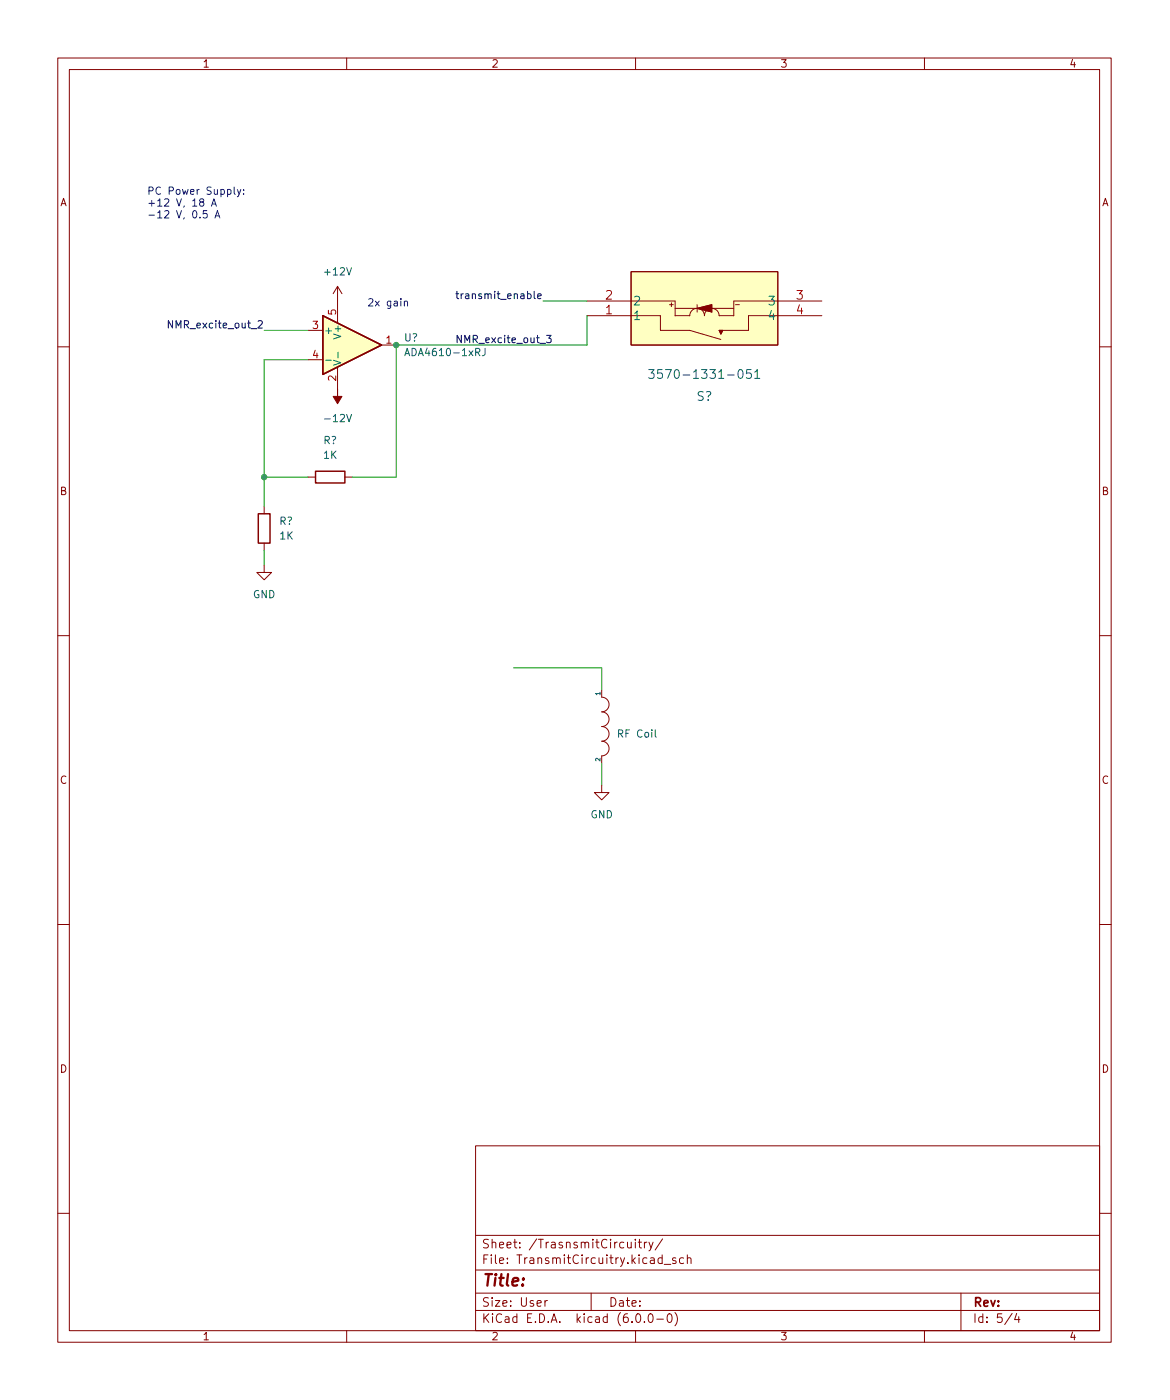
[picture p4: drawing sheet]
<svg xmlns="http://www.w3.org/2000/svg" width="202mm" height="242mm" viewBox="0 0 202 242" stroke-linecap="round" stroke-linejoin="round" font-family="sans-serif">
<g fill="none" stroke="#840000" stroke-width=".17">
<path d="M10 10h182.3v222.4h-182.3zM12 12h178.3v218.4h-178.3zM60 10v2M110 10v2M160 10v2M53.3 57.2h2.6M58.4 49.6l-.7 1.2M58.4 49.6v6.3M58.4 49.6l.8 1.2M66 59.7h2.6M101.6 52.1h15.2v2.6h2.6a1.27 1.27 0 0 1 1.2-1.3 1.27 1.27 0 0 1 1.3 1.3 1.27 1.27 0 0 1 1.3-1.3 1.27 1.27 0 0 1 1.3 1.3h2.5v-2.6h15.2M101.6 54.7h12.7v2.5h5.1l5.4 1.6"/>
<path d="M109.2 47h25.4v12.7h-25.4zM115.9 52.7h.6M116.2 52.4v.7M116.8 53.4h10.2M120.6 53.4l2.6-.7v1.3zM120.6 52.7v1.3M127.3 52.7h.7M142.2 54.7h-12.7v2.5h-5l.3 .6 .3-.6M10 60h2M53.3 62.3h2.6M58.4 63.5v3.9M190.3 60h2"/>
<path d="M45.7 97.8v1.3h1.3l-1.3 1.3-1.3-1.3h1.3M45.7 87.7v1.2M45.7 94v1.3M53.3 82.6h1.3M59.7 82.6h1.3M10 110h2M104.1 119.4v1.3a1.27 1.27 0 0 1 1.3 1.3 1.27 1.27 0 0 1-1.3 1.2 1.27 1.27 0 0 1 1.3 1.3 1.27 1.27 0 0 1-1.3 1.3 1.27 1.27 0 0 1 1.3 1.2 1.27 1.27 0 0 1-1.3 1.3 1.27 1.27 0 0 1 1.3 1.3 1.27 1.27 0 0 1-1.3 1.3v1.2M190.3 110h2M104.1 135.9v1.3h1.3l-1.3 1.3-1.2-1.3h1.2M10 160h2M190.3 160h2M82.3 198.4h108v32h-108z"/>
<path d="M10 210h2M82.3 219.9h108M82.3 213.9h108M108.6 215l.1 1h.3l.2-.1M109.2 215v1M110 214.5v.2M110 215v1M110.5 215h.5M110.7 214.5v1.3l.3 .2M111.5 215v1M112 215l-.3 .1-.2 .2M112.3 215l.4 1"/>
<path d="M113 215l-.5 1.4-.2 .1M114.6 217.8l-.4-.1-.3 .3v.5l.1 .2h.6M114.6 217.2v1.5M114.7 214.5l-1.3 1.9M115 218.9h1.1M117 217.8l-.4-.1-.2 .3 .1 .2 .5 .1v.4h-.6M118.3 217.8l-.4-.1-.3 .3v.5l.1 .2h.6M119 217.9l.2-.2 .3 .1 .1 .9M119 217.2v1.5M190.3 210h2M60 230.4v2M82.3 226.9h108"/>
<path d="M82.3 223.9h108M94.3 225.1v1M94.7 225.1l-.2 .1-.2 .2M102.3 223.9v3M110 230.4v2M110.2 227.5l.2-.1a.81 .81 0 0 1 .6 .7 .81 .81 0 0 1-.3 .8h-.2a.81 .81 0 0 1-.6-.6 .81 .81 0 0 1 .3-.8zM111.5 228.8v.1M112.4 227.5l.1-.1a.81 .81 0 0 1 .6 .7 .81 .81 0 0 1-.3 .8h-.1a.81 .81 0 0 1-.6-.6 .81 .81 0 0 1 .3-.8zM113.7 228.4h1.1M115.7 227.5l.1-.1a.81 .81 0 0 1 .6 .7 .81 .81 0 0 1-.3 .8h-.1a.81 .81 0 0 1-.6-.6 .81 .81 0 0 1 .3-.8zM116.8 227.2a1.72 1.72 0 0 1 0 2.3M160 230.4v2"/>
<path d="M166.3 223.9v6.5M175.2 227.4l-1.3 1.9M176 227.4l-.4 1h.9M176.3 227.9v1"/>
</g>
<g fill="#ffffc2" stroke="#ffffc2" stroke-width=".17">
<path d="M55.9 54.7l10.1 5-10.1 5.1z"/>
<path d="M109.2 47h25.4v12.7h-25.4z"/>
</g>
<path d="M55.9 54.7l10.1 5-10.1 5.1zM44.7 88.9h2v5.1h-2zM54.6 81.6h5.1v2h-5.1z" fill="none" stroke="#840000" stroke-width=".25"/>
<path d="M56.4 62.4h1M57.7 62.4l1.3 .4-1.3 .4M58.5 61v.9M70.1 61.6l.4-1.3 .4 1.3M70.2 61.2h.6M84 60.3v.9a.41 .41 0 0 1-.5 .4M112.3 64h.9l-.5 .6 .4 .1v.7l-.2 .1h-.4l-.2-.1M114.6 64h-.7l-.1 .7 .2-.1h.5l.2 .2-.1 .6-.2 .1h-.4l-.2-.1M130 64h-.8v.7l.2-.1h.5l.1 .2v.6l-.2 .1h-.4l-.2-.1M130.6 64.4l.5-.4v1.5M130.6 65.5h.9M113.4 126.3v1.1l.2 .2" fill="none" stroke="#006464" stroke-width=".17"/>
<g fill="#840000" stroke="#840000" stroke-width=".17">
<path d="M58.4 67.4v1.2h.8l-.8 1.3-.7-1.3h.7z"/>
<path d="M120.6 53.4l2.6-.7v1.3z"/>
<path d="M124.5 57.2h.6l-.3 .6z"/>
</g>
<path d="M29.9 55.5v1.3l-.8-1.3v1.3M78.9 50.9h.5M79.1 50.4v1.1l.3 .2M79.8 50.9v.8M80.2 50.9l-.4 .2M93.1 51.3l.6-.1-.1-.3h-.4l-.1 .1v.6h.5M93.5 59.4h.9M94.6 58.1h.8l-.4 .4 .3 .2v.5l-.2 .1-.5-.1" fill="none" stroke="#0f0f0f" stroke-width=".17"/>
<path d="M35.8 36.5h-.6v.6l.1-.2 .5 .1 .1 .2-.1 .4-.2 .1-.4-.1M36.6 35.7l.4-1.3 .5 1.3M36.7 35.3h.6M37.2 37.7l.4-1.2 .5 1.2M37.3 37.4h.6M40.5 32.4v1.1l.2 .1M41.1 32.8l.3 .8M41.7 32.8l-.4 1.1-.2 .2M42.2 33.5v.1M42.2 32.9v.1M70 52.2l.2-.1 .3 .1v.8M70 52.1v.9" fill="none" stroke="#0000c2" stroke-width=".17"/>
<path d="M45.7 57.2h7.6M94 52.1h7.6M101.6 54.7v5h-33v22.9h-7.6M53.3 62.3h-7.6v25.4M45.7 82.6h7.6M45.7 95.3v2.5M88.9 115.6h15.2v3.8M104.1 132.1v3.8" fill="none" stroke="#009600" stroke-width=".17"/>
<g fill="#009600" stroke="#009600" stroke-width=".17">
<circle cx="68.6" cy="59.7" r=".46"/>
<circle cx="45.7" cy="82.6" r=".46"/>
</g>
<text font-size="2.8" fill="#840000" x="83.3" y="222.7">Title:</text>
<g font-size="2.1" fill="#a90000">
<text x="104.8" y="51.9">2</text>
<text x="137.8" y="51.9">3</text>
<text x="104.8" y="54.4">1</text>
<text x="137.8" y="54.4">4</text>
</g>
<g font-size="2.1" fill="#006464">
<text x="109.5" y="52.9">2</text>
<text x="133.2" y="52.9">3</text>
<text x="109.5" y="55.4">1</text>
<text x="133.2" y="55.4">4</text>
<text x="114.7" y="65.6">3570-1331-051</text>
<text x="120.6" y="69.4">S?</text>
</g>
<g font-size="2.1" fill="#840000">
<text x="83.3" y="218.8">File: TransmitCircuitry.kicad_sch</text>
<text x="83.3" y="216.1">Sheet: /TrasnsmitCircuitry/</text>
<text x="83.3" y="226.2">Size: User</text>
<text x="105.3" y="226.2">Date:</text>
<text x="168.3" y="226.2">Rev:</text>
<text x="83.3" y="229">KiCad E.D.A. kicad (6.0.0-0)</text>
<text x="168.3" y="229">Id: 5/4</text>
</g>
<g font-size="1.8" fill="#840000">
<text x="35" y="11.7">1</text>
<text x="85" y="11.7">2</text>
<text x="135" y="11.7">3</text>
<text x="185" y="11.7">4</text>
<text x="10.3" y="35.7">A</text>
<text x="190.7" y="35.7">A</text>
<text x="10.3" y="85.7">B</text>
<text x="190.7" y="85.7">B</text>
<text x="10.3" y="135.7">C</text>
<text x="190.7" y="135.7">C</text>
<text x="10.3" y="185.7">D</text>
<text x="190.7" y="185.7">D</text>
<text x="35" y="232">1</text>
<text x="85" y="232">2</text>
<text x="135" y="232">3</text>
<text x="185" y="232">4</text>
</g>
<g font-size="1.8" fill="#0000c2">
<text x="25.4" y="33.7">PC Power Supply:</text>
<text x="25.4" y="35.7">+12 V, 18 A</text>
<text x="25.4" y="37.8">-12 V, 0.5 A</text>
<text x="63.5" y="53">2x gain</text>
</g>
<g font-size="1.8" fill="#006464">
<text x="56.3" y="47.7">+12V</text>
<text x="56" y="57.8">+</text>
<text x="59.1" y="58.3" transform="rotate(-90 59.1 58.3)">V+</text>
<text x="70" y="59.1">U?</text>
<text x="70.8" y="61.6">ADA4610-1xRJ</text>
<text x="56" y="76.9">R?</text>
<text x="56.6" y="73.1">-12V</text>
<text x="56" y="79.4">1K</text>
<text x="48.3" y="90.8">R?</text>
<text x="48.4" y="93.4">1K</text>
<text x="43.8" y="103.5">GND</text>
<text x="107.2" y="127.7">RF Coil</text>
<text x="102.2" y="141.6">GND</text>
</g>
<g font-size="1.8" fill="#0f0f0f">
<text x="80.4" y="51.8">transmit_enable</text>
<text x="30" y="56.8">NMR_excite_out_2</text>
<text x="78.7" y="59.4">NMR_excite_out_3</text>
</g>
<g font-size="1.8" fill="#a90000">
<text x="54.1" y="56.9">3</text>
<text x="58.2" y="54.5" transform="rotate(-90 58.2 54.5)">5</text>
<text x="66.8" y="59.5">1</text>
<text x="54.1" y="62">4</text>
<text x="58.2" y="65.9" transform="rotate(-90 58.2 65.9)">2</text>
</g>
<g font-size="1.1" fill="#006464">
<text x="103.9" y="120.4" transform="rotate(-90 103.9 120.4)">1</text>
<text x="103.9" y="131.8" transform="rotate(-90 103.9 131.8)">2</text>
</g>
</svg>
